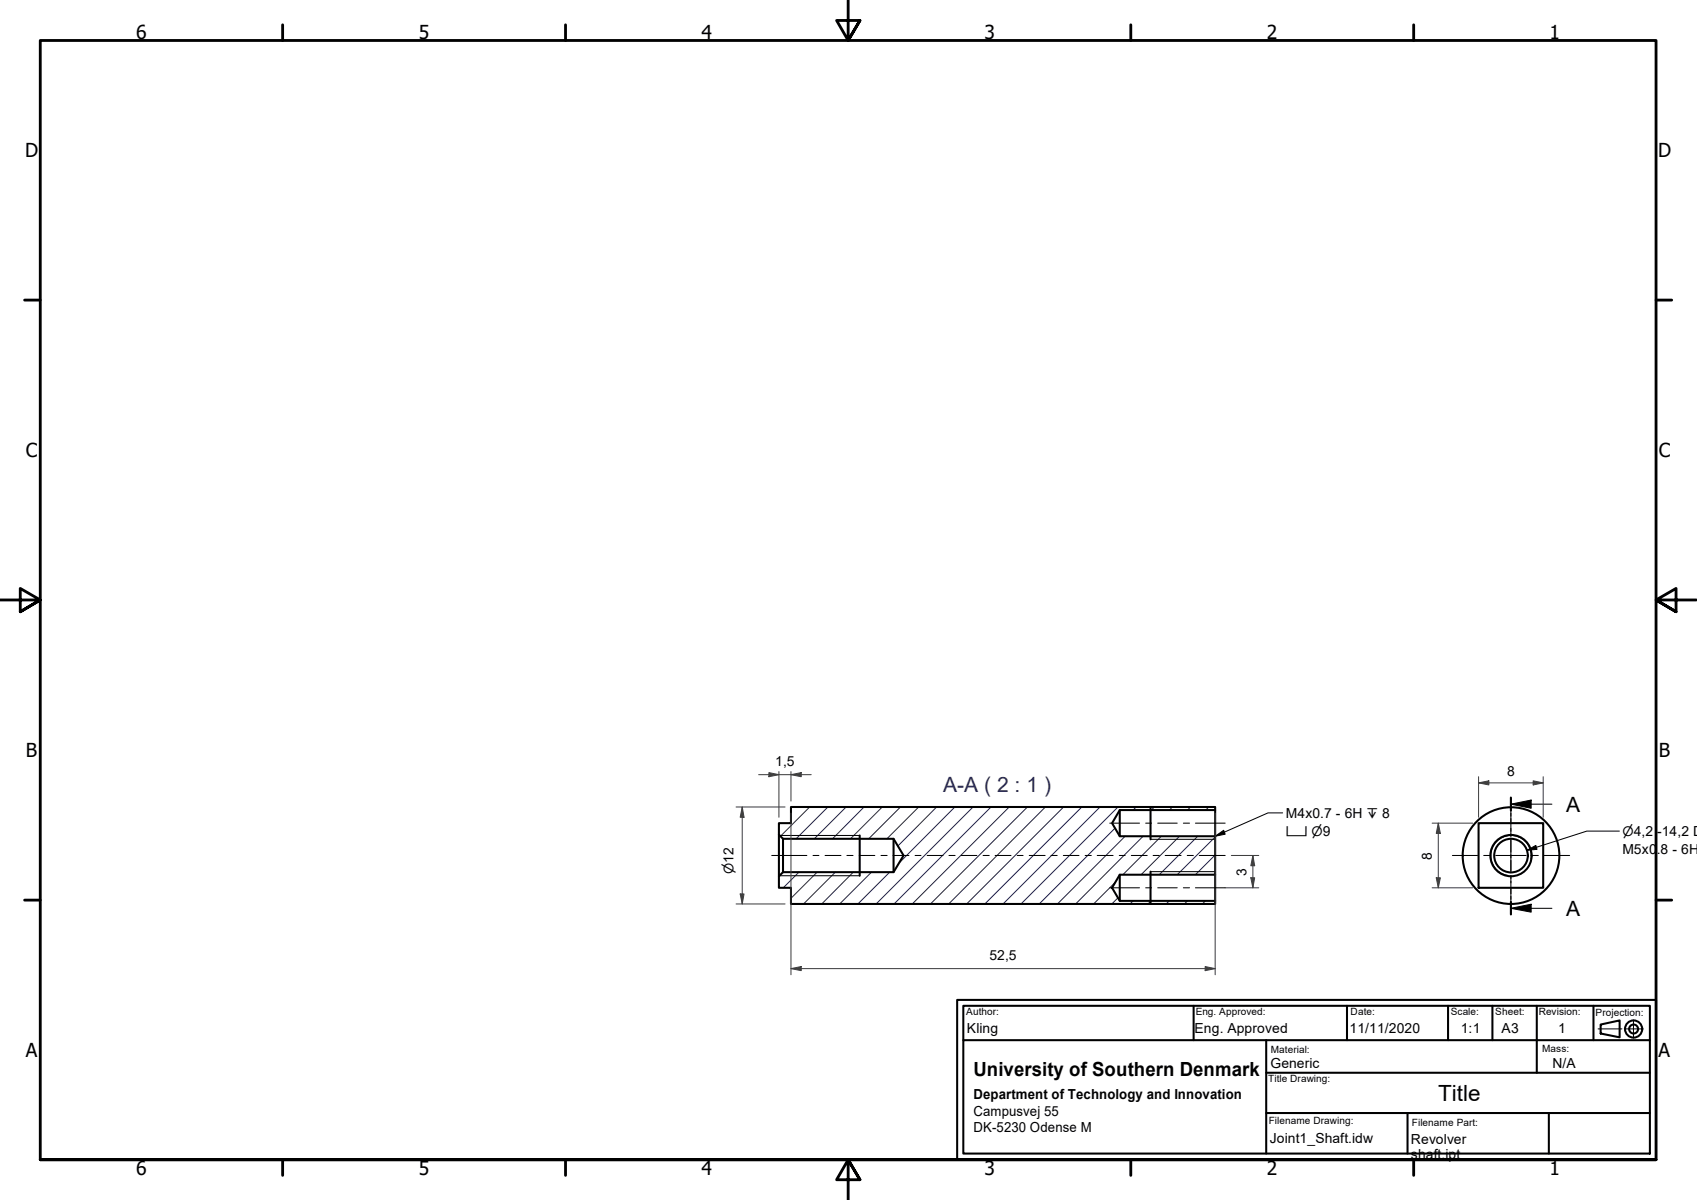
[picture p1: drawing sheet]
<svg xmlns="http://www.w3.org/2000/svg" width="420mm" height="297mm" viewBox="0 0 420 297" stroke-linecap="round" stroke-linejoin="round" font-family="sans-serif">
<!-- layer: Hatch -->
<g fill="none" stroke="#1e1e47" stroke-width=".25">
<path d="M196 199.8l-.2 .1M200.5 199.8l-7.3 7.2M205 199.8l-7.9 7.8M209.5 199.8l-7.9 7.8M213.9 199.8l-7.8 7.8M218.4 199.8l-7.8 7.8M222.9 199.8l-7.8 7.8M227.5 199.8l-7.9 7.8M231.9 199.8l-9.6 9.6M236.4 199.8l-13.6 13.7M240.9 199.8l-24 24M245.4 199.8l-24 24"/>
<path d="M249.9 199.8l-24 24M254.4 199.8l-24 24M258.8 199.8l-23.9 24M263.3 199.8l-24 24M267.8 199.8l-24 24M272.4 199.8l-24.1 24M276.8 199.8l-24 24M281.3 199.8l-.8 .7M285.8 199.8l-.7 .7M290.3 199.8l-.7 .7M294.8 199.8l-.8 .7M299.3 199.8l-.8 .7"/>
<path d="M197.8 215.9l-3.9 3.9M202.3 215.9l-6.5 6.5M206.8 215.9l-7.9 7.9M211.3 215.9l-7.8 7.9M215.8 215.9l-7.9 7.9M220.3 215.9l-7.9 7.9M276 205l-18.7 18.8M276.1 218.4l-5.3 5.4M278.6 207l-16.8 16.8M283 207l-16.7 16.8M287.5 207l-9.5 9.5M292 207l-9.5 9.5"/>
<path d="M296.5 207l-9.5 9.5M300.9 216.1l-.4 .4M300.9 211.6l-4.9 4.9M300.9 207.2l-9.4 9.3M276.8 222.2l-1.5 1.6M280.5 223l-.7 .8M285 223l-.8 .8M289.5 223l-.8 .8M294 223l-.8 .8M298.4 223l-.7 .8"/>
</g>
<!-- layer: Threads(IOT-stykliste) -->
<path d="M284.9 199.8h16M193 206.8h19.9M193 216.8h19.9M284.9 207.8h16M284.9 215.8h16M379 212.7a5 5 0 0 0-4-5.8 5 5 0 0 0-5.8 4 5 5 0 0 0 4 5.8M284.9 223.8h16" fill="none" stroke="#000" stroke-width=".25"/>
<!-- layer: Visible Edges(IOT-stykliste) -->
<g fill="none" stroke="#000" stroke-width=".51">
<path d="M195.8 199.8h105.1v.7h-23.7l-1.9 3.3 1.9 3.2h23.7v9.5h-23.7l-1.9 3.3 1.9 3.2h23.7v.8h-105.1v-4h-3v-2.9l1.1-1h27.3l2.5-4.1-2.5-4.2h-27.3l-1.1-1v-2.8h3zM284.9 199.8v8M192.8 206.6v10.3M193.9 207.6v8.3M212.9 206.8v10M221.2 207.6v8.3M277.2 200.5v6.5M277.2 216.5v6.5M284.9 215.8v8M300.9 200.5v6.5M300.9 216.5v6.5M366.1 203.8h16v16h-16z"/>
<path d="M238.5 257.5h170v28h-170zM295.5 249v8.5M313.5 257.5v28M333.5 249v8.5M358.5 249v8.5M369.5 249v8.5M313.5 275.5h95M313.5 265.5h95M383.5 275.5v10"/>
<circle cx="374.1" cy="211.8" r="5.1"/>
<circle cx="374.1" cy="211.8" r="4.2"/>
<circle cx="374.1" cy="211.8" r="12"/>
</g>
<!-- layer: Section View Lines(IOT-stykliste) -->
<g fill="none" stroke="#000" stroke-width=".25">
<path d="M374.1 199.1l5-1.1v2.1zM374.1 197.5v3.1M374.1 199.1h10.1M374.1 201.3v.7M374.1 202.6v3.2M374.1 206.4v.8M374.1 207.8v3.1M374.1 211.6v.7M374.1 213v3.1M374.1 216.7v.8M374.1 218.1v3.1M374.1 224.8l5-1v2z"/>
<path d="M374.1 221.9v.7M374.1 223.3v3.1M374.1 224.8h10.1"/>
</g>
<path d="M374.1 197.5v3.1M374.1 223.3v3.1" fill="none" stroke="#000" stroke-width=".51"/>
<g fill="#000">
<path d="M374.1 199.1l5-1.1v2.1z" fill-rule="evenodd"/>
<path d="M374.1 224.8l5-1v2z" fill-rule="evenodd"/>
</g>
<!-- layer: Border (ISO) -->
<g fill="none" stroke="#000" stroke-width=".7">
<path d="M70 6.1v3.9M140 6.1v3.9M210 0v10l-2.9-4.9h5.8l-2.9 4.9 2.9-4.9M280 6.1v3.9M350 6.1v3.9M6.1 74.3h3.9M410 74.3h3.9M0 148.5h10l-5-2.8v5.7l5-2.9-5 2.9M420 148.5h-10l5-2.8v5.7l-5-2.9 5 2.9M6.1 222.8h3.9M410 222.8h3.9M10 287.1v-277.1h400v277.1h-400h400"/>
<path d="M70 287.1v3.8M140 287.1v3.8M212.9 292l-2.9-4.9 2.9 4.9h-5.8l2.9-4.9v9.9M280 287.1v3.8M350 287.1v3.8"/>
</g>
<!-- layer: Centerline(IOT-stykliste) -->
<path d="M395.7 254.7h5.9M402.1 254.7h4.7M404.4 252.5v4.5" fill="none" stroke="#000" stroke-width=".25"/>
<!-- layer: Sketch Geometry(IOT-stykliste) -->
<g fill="none" stroke="#000" stroke-width=".51">
<path d="M237 247.5h173v39.6h-173zM238.5 257.5v-8.5h170v8.5M380.5 249v16.5M394.5 249v8.5M396.3 253.6l4.7-1v4.2l-4.7-1zM348.5 275.5v10"/>
<circle cx="404.5" cy="254.7" r="2.13"/>
<circle cx="404.5" cy="254.7" r="1.11"/>
</g>
<!-- layer: Symbols(IOT-stykliste) -->
<path d="M300.9 207l2.1-1.5 .3 1zM317.6 201.2h-3.7l-13 5.8M378 210.5l2.2-1.2 .4 .9zM400.9 205.7h-8l-14.9 4.8" fill="none" stroke="#000" stroke-width=".25"/>
<g fill="#000">
<path d="M300.9 207l2.1-1.5 .3 1z" fill-rule="evenodd"/>
<path d="M378 210.5l2.2-1.2 .4 .9z" fill-rule="evenodd"/>
</g>
<!-- layer: Dimensions(IOT-stykliste) -->
<path d="M379.6 193.8h2.5" fill="none" stroke="#3f3f3f" stroke-width=".25"/>
<path d="M379.6 193.3l2.5 .5-2.5 .5z" fill-rule="evenodd" fill="#3f3f3f"/>
<path d="M366.1 193.8h2.5M379.6 193.3l2.5 .5-2.5 .5z" fill="none" stroke="#3f3f3f" stroke-width=".25"/>
<path d="M366.1 193.8l2.5-.5v1z" fill-rule="evenodd" fill="#3f3f3f"/>
<path d="M366.1 193.8l2.5-.5v1zM366.1 192.3v10M368.6 193.8h11M382.1 192.3v10M356.1 203.8v2.5" fill="none" stroke="#3f3f3f" stroke-width=".25"/>
<path d="M356.1 203.8l.5 2.5h-1z" fill-rule="evenodd" fill="#3f3f3f"/>
<path d="M356.1 203.8l.5 2.5h-1zM356.1 217.3v2.5" fill="none" stroke="#3f3f3f" stroke-width=".25"/>
<path d="M355.6 217.3h1l-.5 2.5z" fill-rule="evenodd" fill="#3f3f3f"/>
<path d="M354.6 203.8h10M354.6 219.8h10M355.6 217.3h1l-.5 2.5zM356.1 206.3v11M298.4 239.8h2.5" fill="none" stroke="#3f3f3f" stroke-width=".25"/>
<path d="M298.4 239.3l2.5 .5-2.5 .5z" fill-rule="evenodd" fill="#3f3f3f"/>
<path d="M195.8 239.8h2.6M298.4 239.3l2.5 .5-2.5 .5z" fill="none" stroke="#3f3f3f" stroke-width=".25"/>
<path d="M195.8 239.8l2.6-.5v1z" fill-rule="evenodd" fill="#3f3f3f"/>
<path d="M183.8 199.8v2.5M195.8 201.3v10.4M195.8 211.9v29.4M300.9 201.3v2.4M300.9 203.9v7.8M300.9 211.9v7.8M300.9 219.9v21.4M195.8 239.8l2.6-.5v1zM198.4 239.8h100" fill="none" stroke="#3f3f3f" stroke-width=".25"/>
<path d="M183.8 199.8l.4 2.5h-.9z" fill-rule="evenodd" fill="#3f3f3f"/>
<path d="M183.8 199.8l.4 2.5h-.9zM183.8 221.3v2.5" fill="none" stroke="#3f3f3f" stroke-width=".25"/>
<path d="M183.3 221.3h.9l-.4 2.5z" fill-rule="evenodd" fill="#3f3f3f"/>
<path d="M182.2 199.8h12.2M190.4 191.8h2.4M183.8 202.3v19M182.2 223.8h12.2M183.3 221.3h.9l-.4 2.5z" fill="none" stroke="#3f3f3f" stroke-width=".25"/>
<path d="M190.4 191.2l2.4 .6-2.4 .5z" fill-rule="evenodd" fill="#3f3f3f"/>
<path d="M190.4 191.2l2.4 .6-2.4 .5zM195.8 191.8h2.6" fill="none" stroke="#3f3f3f" stroke-width=".25"/>
<path d="M195.8 191.8l2.6-.6v1.1z" fill-rule="evenodd" fill="#3f3f3f"/>
<path d="M187.8 191.8h2.6M192.8 191.8h3M192.8 191v11.3M195.8 191.8l2.6-.6v1.1zM195.8 191v7.3M198.4 191.8h2.5M310.2 217.3v2.5" fill="none" stroke="#3f3f3f" stroke-width=".25"/>
<!-- layer: Centerline(IOT-stykliste) -->
<g fill="none" stroke="#000" stroke-width=".25">
<path d="M191.1 211.8h8.7M201.3 211.8h1.5M204.3 211.8h3.9M209.7 211.8h1.5M212.7 211.8h3.9M218.1 211.8h1.5M221.1 211.8h3.9M226.6 211.8h1.4M229.6 211.8h3.9M234.9 211.8h1.6M238 211.8h3.9M243.4 211.8h1.5"/>
<path d="M246.4 211.8h3.9M251.8 211.8h1.5M254.8 211.8h4M260.2 211.8h1.5M263.3 211.8h3.8M268.7 211.8h1.5M271.7 211.8h3.9M277.1 211.8h1.5M280.1 211.8h3.9M285.5 211.8h1.5M288.5 211.8h3.9M293.9 211.8h1.6"/>
<path d="M296.9 211.8h6.4"/>
</g>
<!-- layer: Dimensions(IOT-stykliste) -->
<path d="M309.7 217.3h.9l-.4 2.5z" fill-rule="evenodd" fill="#3f3f3f"/>
<path d="M309.7 217.3h.9l-.4 2.5zM310.2 211.8v2.5" fill="none" stroke="#3f3f3f" stroke-width=".25"/>
<path d="M310.2 211.8l.4 2.5h-.9z" fill-rule="evenodd" fill="#3f3f3f"/>
<path d="M303.3 219.8h8.4M304.9 211.8h6.8M310.2 211.8l.4 2.5h-.9zM310.2 214.3v3" fill="none" stroke="#3f3f3f" stroke-width=".25"/>
<!-- layer: Centerline(IOT-stykliste) -->
<path d="M274.8 219.8h7.3M274.8 203.8h7.3M283.7 219.8h1.4M283.7 203.8h1.4M286.6 219.8h4.9M286.6 203.8h4.9M293 219.8h1.5M293 203.8h1.5M296 219.8h7.3M296 203.8h7.3" fill="none" stroke="#000" stroke-width=".25"/>
<!-- layer: Center Mark(IOT-stykliste) -->
<path d="M374.1 197.3v6.2M359.6 211.8h6.2M367.3 211.8h1.6M370.3 211.8h7.5M374.1 205v1.6M374.1 208v7.5M374.1 217v1.6M379.3 211.8h1.6M382.3 211.8h6.3M374.1 220v6.3" fill="none" stroke="#000" stroke-width=".25"/>
<text font-size="5.5" x="356" y="272.5">Title</text>
<text font-size="5.2" fill="#262659" x="233.5" y="196.1">A-A ( 2 : 1 )</text>
<g font-size="5.2">
<text x="387.7" y="201">A</text>
<text x="387.7" y="226.7">A</text>
</g>
<g font-size="4.8">
<text x="33.7" y="9.6">6</text>
<text x="103.7" y="9.6">5</text>
<text x="173.7" y="9.6">4</text>
<text x="243.7" y="9.6">3</text>
<text x="313.7" y="9.6">2</text>
<text x="383.7" y="9.6">1</text>
<text x="6.2" y="38.9">D</text>
<text x="410.5" y="38.9">D</text>
<text x="6.4" y="113.1">C</text>
<text x="410.7" y="113.1">C</text>
<text x="6.4" y="187.4">B</text>
<text x="410.7" y="187.4">B</text>
<text x="6.4" y="261.7">A</text>
<text x="410.7" y="261.7">A</text>
<text x="241" y="266.4">University of Southern Denmark</text>
<text x="33.7" y="290.9">6</text>
<text x="103.7" y="290.9">5</text>
<text x="173.7" y="290.9">4</text>
<text x="243.7" y="290.9">3</text>
<text x="313.7" y="290.9">2</text>
<text x="383.7" y="290.9">1</text>
</g>
<g font-size="3.4">
<text x="192" y="189.7">1,5</text>
<text x="373.1" y="192.2">8</text>
<text x="318.3" y="202.5">M4x0.7 - 6H ↧ 8</text>
<text x="410.3" y="207">-14,2 D</text>
<text x="354.5" y="212.8" transform="rotate(-90 354.5 212.8)">8</text>
<text x="401.7" y="211.4">M5x0</text>
<text x="410.2" y="211.4">.8 - 6H</text>
<text x="308.6" y="216.8" transform="rotate(-90 308.6 216.8)">3</text>
<text x="245" y="237.7">52,5</text>
<text x="239.4" y="255.8">Kling</text>
<text x="295.8" y="255.8">Eng. Approved</text>
<text x="334.1" y="255.8">11/11/2020</text>
<text x="361.7" y="255.8">1:1</text>
<text x="371.8" y="255.8">A3</text>
<text x="385.8" y="255.8">1</text>
<text x="314.6" y="264.4">Generic</text>
<text x="384.4" y="264.4">N/A</text>
<text x="241" y="272">Department of Technology and Innovation</text>
<text x="241" y="276.3">Campusvej 55</text>
<text x="241" y="280.2">DK-5230 Odense M</text>
<text x="314.4" y="282.9">Joint1_Shaft.idw</text>
<text x="349.3" y="283.1">Revolver</text>
<text x="349.3" y="287">shaft.ipt</text>
</g>
<g font-size="3.2">
<text x="318.3" y="206.9">⌴ ⌀9</text>
<text x="401.7" y="207">⌀4,2</text>
<text x="181.6" y="216.5" transform="rotate(-90 181.6 216.5)">⌀12</text>
</g>
<g font-size="2.5">
<text x="239.2" y="251.3">Author:</text>
<text x="296" y="251.3">Eng. Approved:</text>
<text x="334.4" y="251.3">Date:</text>
<text x="359.2" y="251.3">Scale:</text>
<text x="370.2" y="251.3">Sheet:</text>
<text x="381" y="251.2">Revision:</text>
<text x="395" y="251.5">Projection:</text>
<text x="314.6" y="260.6">Material:</text>
<text x="381.8" y="260.5">Mass:</text>
<text x="314" y="267.8">Title Drawing:</text>
<text x="314.1" y="278.2">Filename Drawing:</text>
<text x="349.6" y="278.6">Filename Part:</text>
</g>
</svg>
